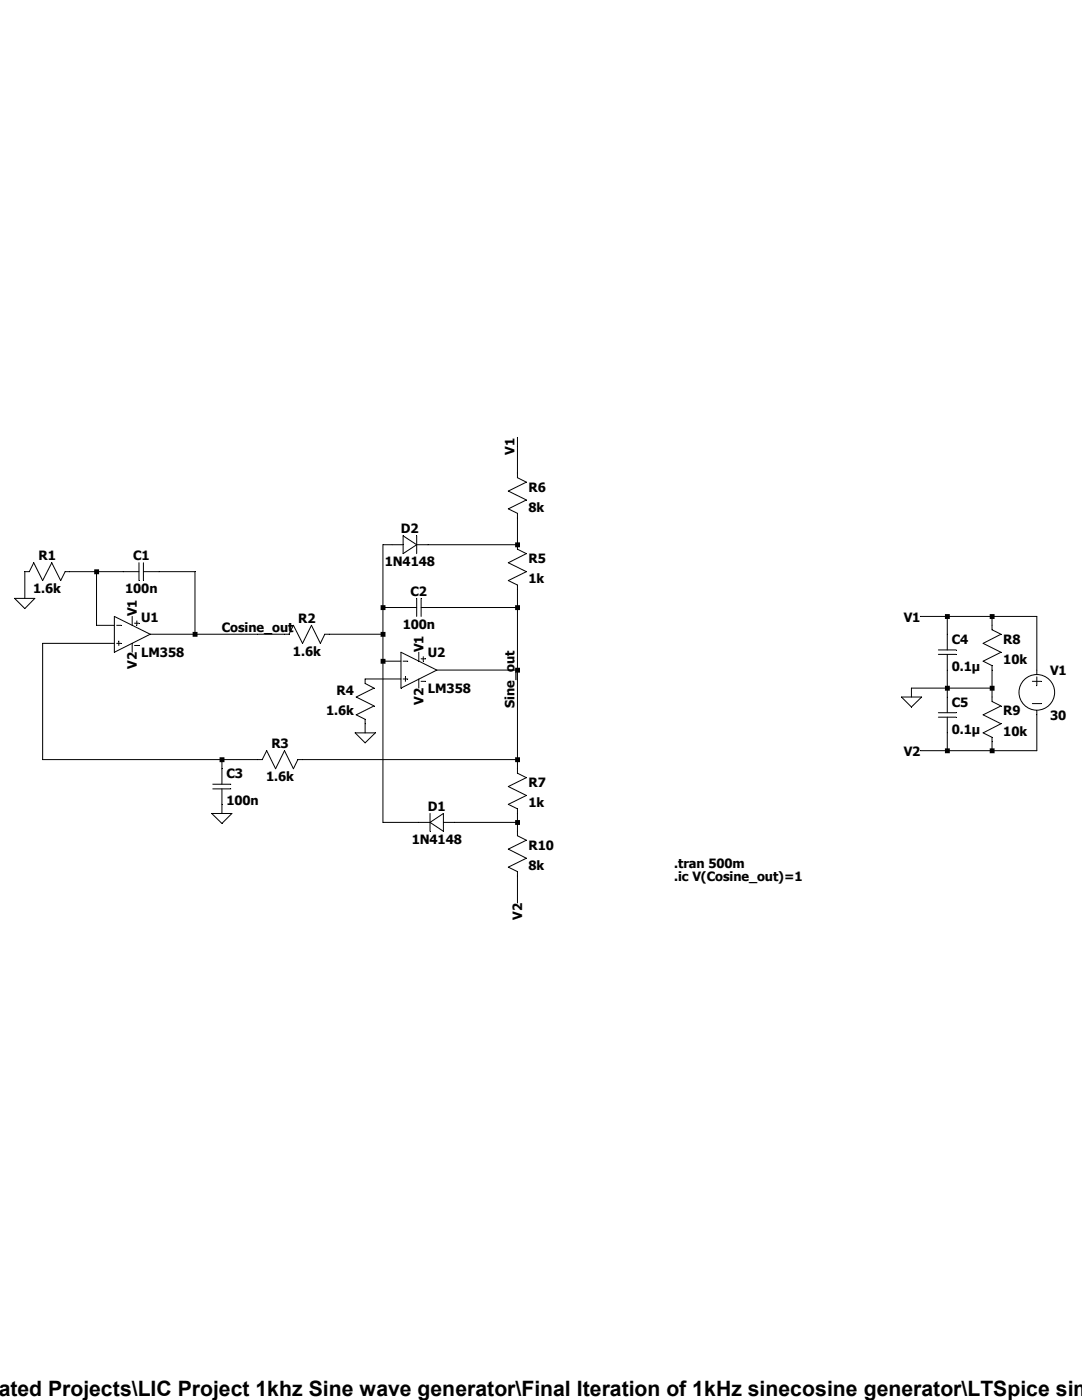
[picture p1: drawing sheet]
<svg xmlns="http://www.w3.org/2000/svg" width="216mm" height="279mm" viewBox="0 0 216 279" stroke-linecap="round" stroke-linejoin="round" font-family="sans-serif">
<g fill="none" stroke="#000" stroke-width=".2">
<path d="M103.3 87.3v8l1.7 .9-3.6 1.8 3.6 1.8-3.6 1.8 1.9 .8v7.2l1.7 .9-3.6 1.8 3.6 1.8-3.6 1.8 1.9 .9v37.5l1.7 .9-3.6 1.8 3.6 1.7-3.6 1.8 1.9 .9v5.4l1.7 .9-3.6 1.8 3.6 1.8-3.6 1.8 1.9 .8v6.3M2.9 119.4h4l-1.9 2.1zM19.3 114.1v10.7h3.5M27.7 114.1h-14.7l-.9 1.8-1.8-3.6-1.8 3.6-1.8-3.6-.9 1.8h-.8v5.3M27.7 112.3v3.6M28.6 114.1h10.3v12.5M28.6 112.3v3.6M80.4 108.7h-4v55.4h9.4M80.4 106.9l2.7 1.8-2.7 1.8zM83.1 106.9v3.6M83.1 119.4v3.6M83.1 108.7h20.2"/>
<path d="M84 119.4v3.6M22.8 123l7.2 3.6-7.2 3.6zM22.8 128.4h-14.3v23.2h43.8l.9-1.8 1.8 3.6 1.8-3.6 1.7 3.6 .9-1.8h43.9M23.3 124.8h.9M23.3 128.4h.9M23.7 127.9v.9M26.4 123v1.8M26.4 128.4v1.8M26.8 124.4h.9M26.8 128.8h.9M27.3 123.9v.9M30 126.6h27.7l.8-1.8 1.9 3.6 1.7-3.6 1.8 3.6 .9-1.8h11.6"/>
<path d="M76.4 132h3.6M76.4 121.2h6.7M80 130.2l7.2 3.5-7.2 3.6zM80 135.5h-7.1v.9l1.7 .9-3.5 1.8 3.5 1.8-3.5 1.8 1.8 .9v2.7M80.4 132h1M80.4 135.5h1M80.9 135.1v.9M83.6 130.2v1.8M83.6 135.5v1.8M84 136h.9M84 131.5h.9M84 121.2h19.3"/>
<path d="M84.5 131.1v.9M87.2 133.7h16.1M179.9 139.1h4l-2 2zM183.6 123h23.3v11.6M187.2 129.7h3.6M187.2 130.6h3.6M189 123v6.7M189 130.6v11.6M198 123v2.7l1.7 .9-3.5 1.8 3.5 1.8-3.5 1.8 1.8 .8v7.2l1.7 .9-3.5 1.8 3.5 1.7-3.5 1.9 1.8 .9v2.6M198 137.3h-16.1v1.8M206 136h1.8M206.9 135.1v1.8"/>
<path d="M42.5 156.5h3.6M42.5 157.4h3.6M44.3 151.6v4.9M44.3 157.4v4.9M70.9 146.3h4l-2 2zM187.2 142.2h3.6M187.2 143.1h3.6M189 143.1v6.7M206 140.4h1.8M206.9 141.8v8h-23.3M42.2 162.3h4.1l-2 2zM85.8 162.3v3.6"/>
<path d="M85.8 164.1l2.7-1.8v3.6zM88.5 164.1h14.8"/>
<circle cx="206.9" cy="138.2" r="3.6"/>
</g>
<path d="M18.8 113.6h1v1h-1zM38.4 126.1h1v1h-1zM43.8 151.1h1v1h-1zM75.9 120.8h1v1h-1zM75.9 126.1h1v1h-1zM75.9 131.5h1v1h-1zM102.8 108.2h1v1h-1zM102.8 120.8h1v1h-1zM102.8 133.3h1v.9h-1zM102.8 151.1h1v1h-1zM102.8 163.7h1v.9h-1zM188.6 122.6h.9v.9h-.9zM188.6 136.9h.9v.9h-.9zM188.6 149.4h.9v.9h-.9zM197.5 122.6h1v.9h-1zM197.5 136.9h1v.9h-1zM197.5 149.4h1v.9h-1z" fill-rule="evenodd" fill="#000"/>
<text font-size="4.2" x="-.3" y="278.7">ated Projects\LIC Project 1khz Sine wave generator\Final Iteration of 1kHz sinecosine generator\LTSpice sim</text>
<g font-size="2.6">
<text x="102.7" y="90.8" transform="rotate(-90 102.7 90.8)">V1</text>
<text x="105.5" y="98.1">R6</text>
<text x="80" y="106.4">D2</text>
<text x="105.5" y="102.2">8k</text>
<text x="7.7" y="111.8">R1</text>
<text x="26.5" y="111.8">C1</text>
<text x="76.8" y="113">1N4148</text>
<text x="105.5" y="112.4">R5</text>
<text x="6.6" y="118.4">1.6k</text>
<text x="25" y="118.4">100n</text>
<text x="81.9" y="118.9">C2</text>
<text x="105.5" y="116.4">1k</text>
<text x="27.3" y="123" transform="rotate(-90 27.3 123)">V1</text>
<text x="28.2" y="124">U1</text>
<text x="59.5" y="124.3">R2</text>
<text x="80.3" y="125.6">100n</text>
<text x="180.3" y="124">V1</text>
<text x="28.2" y="131.2">LM358</text>
<text x="44.2" y="126.1">Cosine_out</text>
<text x="58.5" y="130.9">1.6k</text>
<text x="84.5" y="130.2" transform="rotate(-90 84.5 130.2)">V1</text>
<text x="85.4" y="131.2">U2</text>
<text x="189.9" y="128.5">C4</text>
<text x="200.2" y="128.5">R8</text>
<text x="27.3" y="133.5" transform="rotate(-90 27.3 133.5)">V2</text>
<text x="189.9" y="133.9">0.1µ</text>
<text x="200.2" y="132.5">10k</text>
<text x="209.5" y="134.7">V1</text>
<text x="65.1" y="142.8">1.6k</text>
<text x="67.1" y="138.8">R4</text>
<text x="84.5" y="140.7" transform="rotate(-90 84.5 140.7)">V2</text>
<text x="85.4" y="138.3">LM358</text>
<text x="102.7" y="141.2" transform="rotate(-90 102.7 141.2)">Sine_out</text>
<text x="189.9" y="141">C5</text>
<text x="200.2" y="142.8">R9</text>
<text x="209.5" y="143.7">30</text>
<text x="54.1" y="149.3">R3</text>
<text x="189.9" y="146.4">0.1µ</text>
<text x="200.2" y="146.8">10k</text>
<text x="45.2" y="155.3">C3</text>
<text x="53.1" y="156">1.6k</text>
<text x="180.3" y="150.8">V2</text>
<text x="45.2" y="160.7">100n</text>
<text x="85.4" y="161.8">D1</text>
<text x="105.5" y="157.1">R7</text>
<text x="105.5" y="161.1">1k</text>
<text x="82.2" y="168.4">1N4148</text>
<text x="105.5" y="169.6">R10</text>
<text x="105.5" y="173.6">8k</text>
<text x="134.5" y="173.2">.tran 500m</text>
<text x="134.5" y="175.9">.ic V(Cosine_out)=1</text>
<text x="104.2" y="183.6" transform="rotate(-90 104.2 183.6)">V2</text>
</g>
</svg>
